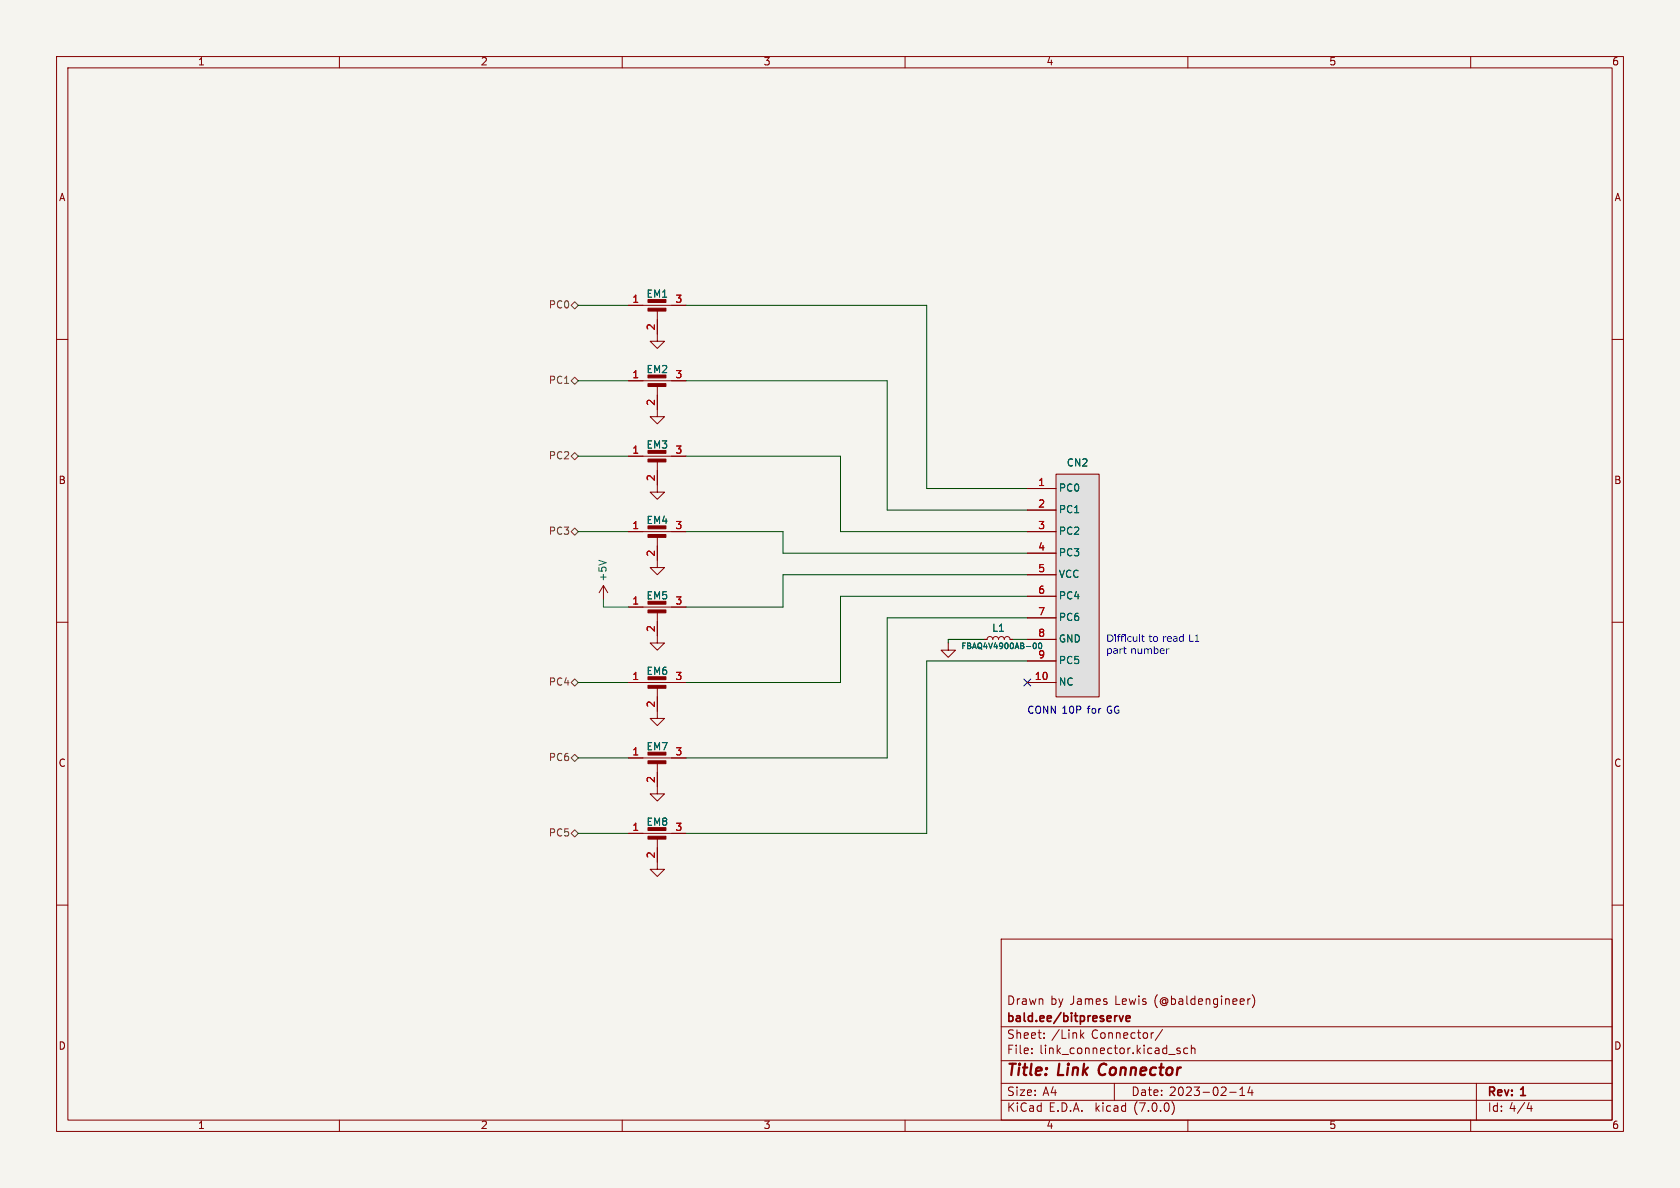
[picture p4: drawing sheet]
<svg xmlns="http://www.w3.org/2000/svg" width="297mm" height="210mm" viewBox="0 0 297 210" stroke-linecap="round" stroke-linejoin="round" font-family="sans-serif">
<path d="M0 0h297v210h-297z" fill="#f5f4ef" stroke="#f5f4ef" stroke-width=".18"/>
<g fill="none" stroke="#840000" stroke-width=".18">
<path d="M10 10h277v190h-277zM12 12h273v186h-273zM60 10v2M110 10v2M160 10v2M210 10v2M260 10v2M10 60h2M111.1 54h10.2M116.2 54.7v5.6h1.3l-1.3 1.3-1.3-1.3h1.3M285 60h2M111.1 67.3h10.2"/>
<path d="M116.2 68.1v5.6h1.3l-1.3 1.2-1.3-1.2h1.3M111.1 94h10.2M111.1 80.6h10.2M116.2 94.7v5.6h1.3l-1.3 1.3-1.3-1.3h1.3M116.2 81.4v5.6h1.3l-1.3 1.3-1.3-1.3h1.3M181.6 86.4h5.1M181.6 90.2h5.1M181.6 94h5.1M181.6 97.8h5.1M186.7 83.8h7.6v39.4h-7.6zM10 110h2M106.7 103.5l-.8 1.3"/>
<path d="M106.7 103.5v2.5M106.7 103.5l.7 1.3M111.1 107.3h10.2M116.2 108.1v5.6h1.3l-1.3 1.2-1.3-1.2h1.3M167.6 113.7v1.2h1.3l-1.3 1.3-1.2-1.3h1.2M174 113h.5l.2-.3 .3-.2 .4 .2 .1 .3 .2-.3 .3-.2 .4 .2 .1 .3 .2-.3 .4-.2 .3 .2 .1 .3 .2-.3 .4-.2 .3 .2 .2 .3h.5M181.6 101.6h5.1M181.6 105.4h5.1M181.6 109.2h5.1M181.6 113h5.1M181.6 116.8h5.1M285 110h2"/>
<path d="M111.1 120.7h10.2M111.1 134h10.2M116.2 121.4v5.6h1.3l-1.3 1.3-1.3-1.3h1.3M116.2 134.7v5.6h1.3l-1.3 1.3-1.3-1.3h1.3M181.6 120.7h5.1M10 160h2M111.1 147.3h10.2M116.2 148.1v5.6h1.3l-1.3 1.2-1.3-1.2h1.3M285 160h2M177 166h108v32h-108zM220.6 176.6v1M221 176.6h-.3l-.1 .2"/>
<path d="M221.4 175.8a1.72 1.72 0 0 1 0 2.3M60 198v2M110 198v2M160 198v2M177 194.5h108M177 191.5h108M177 187.5h108M177 181.5h108M182.4 186.1v.2M182.4 185.3v.2M184.6 183.4v.2M184.6 182.6v.2"/>
<path d="M191.2 183l.4 .6M191.6 182.6l-.6 .5M197 191.5v3M205.5 182l-1.3 1.9M206.6 186.4h1.2M207.2 194.8a1.74 1.74 0 0 1 0 2.2M208.6 185.3h-.3l-.3 .2 .1 .2 .5 .1v.4h-.6M210 185.3h-.5l-.2 .2v.5l.1 .2h.6M210 198v2M210.6 185.4l.2-.1h.4l.1 1M210.6 184.8v1.5M217.4 193.1h1.1"/>
<path d="M219.2 193.7h.8M219.2 192.6l.4-.4v1.5M221 192.1l-.4 1.1h.9M221.3 192.7v1M260 198v2M261 191.5v6.5M270 196h.9M270.7 195.5v1"/>
</g>
<path d="M197.9 179.6l.3 1 .4-1M199.1 180.1l.7-.2-.1-.3h-.4l-.2 .2v.7h.6" fill="none" stroke="#840000" stroke-width=".3"/>
<path d="M186.7 83.8h7.6v39.4h-7.6z" fill="#e0e0e0" stroke="#e0e0e0" stroke-width=".18"/>
<path d="M105.9 99l1.2 .5M182.7 113.8l.2-.1a.53 .53 0 0 1 .3 .5 .53 .53 0 0 1-.3 .5l-.2-.1M183.7 113.8l.1-.1a.53 .53 0 0 1 .4 .5 .53 .53 0 0 1-.4 .5l-.2-.4z" fill="none" stroke="#006464" stroke-width=".18"/>
<g fill="#840000" stroke="#840000" stroke-width=".18">
<path d="M114.6 121.2h3.1v.5h-3.1z"/>
<path d="M114.6 119.6h3.1v.5h-3.1z"/>
<path d="M114.6 107.8h3.1v.5h-3.1z"/>
<path d="M114.6 106.3h3.1v.5h-3.1z"/>
<path d="M114.6 94.5h3.1v.5h-3.1z"/>
<path d="M114.6 93h3.1v.5h-3.1z"/>
<path d="M114.6 54.5h3.1v.5h-3.1z"/>
<path d="M114.6 53h3.1v.5h-3.1z"/>
<path d="M114.6 67.8h3.1v.5h-3.1z"/>
<path d="M114.6 66.3h3.1v.5h-3.1z"/>
<path d="M114.6 134.5h3.1v.5h-3.1z"/>
<path d="M114.6 133h3.1v.5h-3.1z"/>
<path d="M114.6 147.8h3.1v.5h-3.1z"/>
<path d="M114.6 146.3h3.1v.5h-3.1z"/>
<path d="M114.6 81.2h3.1v.5h-3.1z"/>
<path d="M114.6 79.6h3.1v.5h-3.1z"/>
</g>
<path d="M101 54l.6-.7 .6 .7-.6 .6zM101 67.3l.6-.6 .6 .6-.6 .6zM101 94l.6-.7 .6 .7-.6 .6zM101.6 80l.6 .6-.6 .7-.6-.7zM101 120.7l.6-.7 .6 .7-.6 .6zM101 134l.6-.6 .6 .6-.6 .6zM101 147.3l.6-.6 .6 .6-.6 .7z" fill="none" stroke="#725600" stroke-width=".18"/>
<g fill="#0000c2">
<path d="M201.9 112.2h.1v.3h.4v.1h-.4l.1 .6 .3 .1v.1l-.3 .1-.2-.2v-.7h-.1z"/>
<path d="M206.1 114.6h.2v.2l.4-.2v.2l-.4 .1v.7h-.2z"/>
</g>
<g fill="none" stroke="#004800" stroke-width=".18">
<path d="M102.2 54h8.9M121.3 54h42.5v32.4h17.8M102.2 67.3h8.9M121.3 67.3h35.5v22.9h24.8M102.2 94h8.9M102.2 80.6h8.9M121.3 94h17.1v3.8h43.2M121.3 80.6h27.3v13.4h33M179.1 113h2.5M181.6 116.8h-17.8v30.5h-42.5M181.6 109.2h-24.8v24.8h-35.5M181.6 101.6h-43.2v5.7h-17.1"/>
<path d="M181.6 105.4h-33v15.3h-27.3M102.2 120.7h8.9M102.2 134h8.9M102.2 147.3h8.9"/>
</g>
<path d="M106.7 106v1.3h4.4" fill="none" stroke="#00c200" stroke-width=".18"/>
<path d="M174 113h-6.4v.7" fill="none" stroke="#000" stroke-width=".18"/>
<path d="M181 120l1.2 1.3M182.2 120l-1.2 1.3" fill="none" stroke="#000084" stroke-width=".18"/>
<g fill="none" stroke="#840000" stroke-width=".18">
<path d="M111.1 54h2.6M116.2 56.5v2.6M118.7 54h2.6M111.1 67.3h2.6M116.2 69.9v2.5M118.7 67.3h2.6M111.1 94h2.6M111.1 80.6h2.6M116.2 83.2v2.5M116.2 96.5v2.6M118.7 94h2.6M118.7 80.6h2.6"/>
<path d="M181.6 86.4h5.1M181.6 90.2h5.1M181.6 94h5.1M181.6 97.8h5.1M111.1 107.3h2.6M116.2 109.9v2.5M118.7 107.3h2.6M174 113h.5M178.6 113h.5M181.6 101.6h5.1M181.6 105.4h5.1M181.6 109.2h5.1"/>
<path d="M181.6 113h5.1M181.6 116.8h5.1M111.1 120.7h2.6M111.1 134h2.6M116.2 123.2v2.5M116.2 136.5v2.6M118.7 120.7h2.6M118.7 134h2.6M181.6 120.7h5.1M111.1 147.3h2.6M116.2 149.9v2.5M118.7 147.3h2.6"/>
</g>
<path d="M182.7 113.8l.2-.1a.53 .53 0 0 1 .3 .5 .53 .53 0 0 1-.3 .5l-.2-.1M183.7 113.8l.1-.1a.53 .53 0 0 1 .4 .5 .53 .53 0 0 1-.4 .5l-.2-.4z" fill="none" stroke="#006464" stroke-width=".18"/>
<g font-size="2.8" fill="#840000">
<text x="178" y="190.8">Title:</text>
<text x="187.1" y="190.8">Link Connector</text>
</g>
<g font-size="2.1" fill="#840000">
<text x="178" y="177.9">Drawn</text>
<text x="185.7" y="177.9">by James</text>
<text x="197.2" y="177.9">Lewis</text>
<text x="204.1" y="177.9">(@baldengineer)</text>
<text x="178" y="183.9">Sheet:</text>
<text x="178" y="181.1">bald.ee/bitpreserve</text>
<text x="185.9" y="183.9">/Link</text>
<text x="193" y="183.9">Connector/</text>
<text x="178" y="186.6">File:</text>
<text x="183.8" y="186.6">link_connector.kicad_sch</text>
<text x="178" y="196.8">KiCad</text>
<text x="178" y="194">Size:</text>
<text x="184.3" y="194">A4</text>
<text x="185.4" y="196.8">E.D.A.</text>
<text x="193.7" y="196.8">kicad</text>
<text x="200" y="194">Date:</text>
<text x="200.6" y="196.8">(7.0.0)</text>
<text x="206.7" y="194">2023-02-14</text>
<text x="263" y="194.2">Rev:</text>
<text x="263" y="196.8">Id: 4/4</text>
<text x="269" y="194.2">1</text>
</g>
<g font-size="1.8" fill="#840000">
<text x="35" y="11.8">1</text>
<text x="85" y="11.8">2</text>
<text x="135" y="11.8">3</text>
<text x="185" y="11.8">4</text>
<text x="235" y="11.8">5</text>
<text x="285" y="11.8">6</text>
<text x="10.4" y="35.8">A</text>
<text x="285.4" y="35.8">A</text>
<text x="10.3" y="85.8">B</text>
<text x="285.3" y="85.8">B</text>
<text x="10.3" y="135.8">C</text>
<text x="285.3" y="135.8">C</text>
<text x="10.3" y="185.8">D</text>
<text x="285.3" y="185.8">D</text>
<text x="35" y="199.8">1</text>
<text x="85" y="199.8">2</text>
<text x="135" y="199.8">3</text>
<text x="185" y="199.8">4</text>
<text x="235" y="199.8">5</text>
<text x="285" y="199.8">6</text>
</g>
<g font-size="1.8" fill="#a90000">
<text x="111.7" y="53.7">1</text>
<text x="119.3" y="53.7">3</text>
<text x="116" y="58.5" transform="rotate(-90 116 58.5)">2</text>
<text x="111.7" y="67.1">1</text>
<text x="116" y="71.8" transform="rotate(-90 116 71.8)">2</text>
<text x="119.3" y="67.1">3</text>
<text x="111.7" y="80.4">1</text>
<text x="119.3" y="80.4">3</text>
<text x="116" y="85.1" transform="rotate(-90 116 85.1)">2</text>
<text x="183.5" y="86.1">1</text>
<text x="183.5" y="89.9">2</text>
<text x="111.7" y="93.7">1</text>
<text x="119.3" y="93.7">3</text>
<text x="183.5" y="93.7">3</text>
<text x="116" y="98.5" transform="rotate(-90 116 98.5)">2</text>
<text x="183.5" y="97.5">4</text>
<text x="183.5" y="101.3">5</text>
<text x="111.7" y="107.1">1</text>
<text x="119.3" y="107.1">3</text>
<text x="183.5" y="105.2">6</text>
<text x="116" y="111.8" transform="rotate(-90 116 111.8)">2</text>
<text x="183.5" y="109">7</text>
<text x="183.5" y="112.8">8</text>
<text x="183.5" y="116.6">9</text>
<text x="111.7" y="120.4">1</text>
<text x="116" y="125.1" transform="rotate(-90 116 125.1)">2</text>
<text x="119.3" y="120.4">3</text>
<text x="182.9" y="120.4">10</text>
<text x="111.7" y="133.7">1</text>
<text x="119.3" y="133.7">3</text>
<text x="116" y="138.5" transform="rotate(-90 116 138.5)">2</text>
<text x="111.7" y="147.1">1</text>
<text x="119.3" y="147.1">3</text>
<text x="116" y="151.8" transform="rotate(-90 116 151.8)">2</text>
</g>
<g font-size="1.8" fill="#006464">
<text x="114.2" y="52.9">EM1</text>
<text x="114.2" y="66.2">EM2</text>
<text x="114.2" y="79.6">EM3</text>
<text x="188.5" y="82.7">CN2</text>
<text x="187.2" y="87.2">PC0</text>
<text x="114.2" y="92.9">EM4</text>
<text x="187.2" y="91">PC1</text>
<text x="187.2" y="94.8">PC2</text>
<text x="187.2" y="98.6">PC3</text>
<text x="107.5" y="102.9" transform="rotate(-90 107.5 102.9)">+5V</text>
<text x="114.2" y="106.2">EM5</text>
<text x="187.2" y="102.4">VCC</text>
<text x="187.2" y="106.2">PC4</text>
<text x="175.3" y="112">L1</text>
<text x="187.2" y="110">PC6</text>
<text x="187.2" y="113.9">GND</text>
<text x="114.2" y="119.6">EM6</text>
<text x="187.2" y="117.7">PC5</text>
<text x="187.2" y="121.5">NC</text>
<text x="114.2" y="132.9">EM7</text>
<text x="114.2" y="146.2">EM8</text>
</g>
<g font-size="1.8" fill="#725600">
<text x="96.9" y="54.8">PC0</text>
<text x="96.9" y="68.1">PC1</text>
<text x="96.9" y="81.5">PC2</text>
<text x="96.9" y="94.8">PC3</text>
<text x="96.9" y="121.5">PC4</text>
<text x="96.9" y="134.8">PC6</text>
<text x="96.9" y="148.1">PC5</text>
</g>
<g font-size="1.8" fill="#0000c2">
<text x="195.6" y="113.7">Difficult</text>
<text x="203" y="113.7">to read L1</text>
<text x="195.6" y="115.8">part number</text>
<text x="181.6" y="126.4">CONN 10P</text>
<text x="192.3" y="126.4">for</text>
<text x="195.9" y="126.4">GG</text>
</g>
<text font-size="1.4" fill="#006464" x="169.9" y="115">FBAQ4V4900AB-00</text>
</svg>
